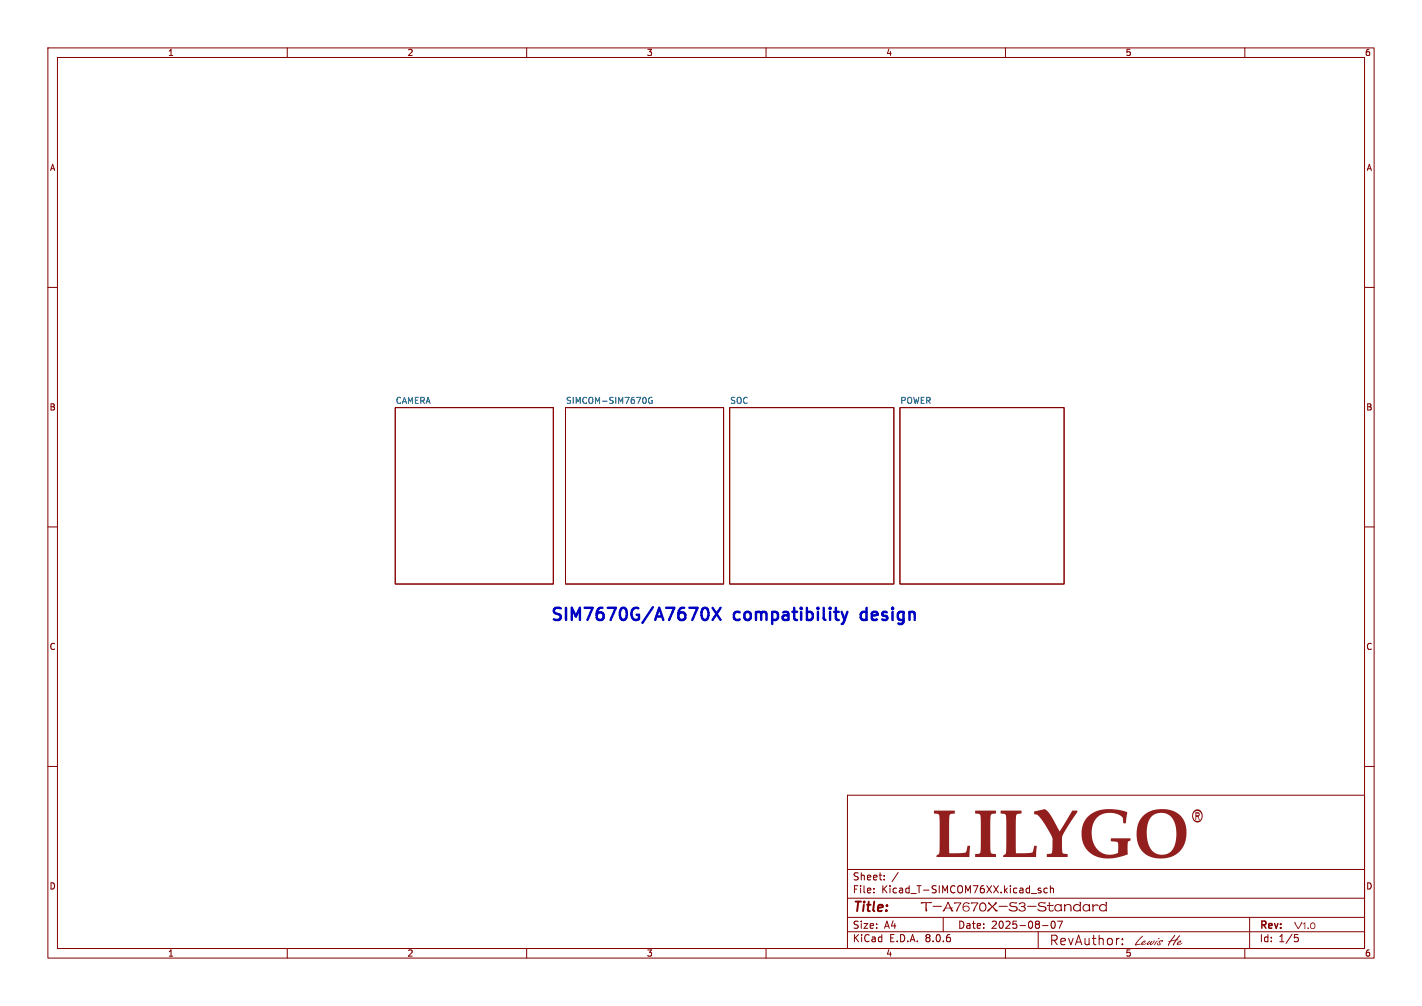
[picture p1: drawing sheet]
<svg xmlns="http://www.w3.org/2000/svg" width="297mm" height="210mm" viewBox="0 0 297 210" stroke-linecap="round" stroke-linejoin="round" font-family="sans-serif">
<g fill="none" stroke="#840000" stroke-width=".21">
<path d="M10 10h277v190h-277zM12 12h273v186h-273zM60 10v2M110 10v2M160 10v2M210 10v2M260 10v2M10 60h2M285 60h2M10 110h2M285 110h2M10 160h2"/>
<path d="M285 160h2M177 166h108v32h-108zM60 198v2M110 198v2M160 198v2M177 194.5h108M177 191.5h108M177 187.5h108M177 181.5h108M182.5 186.3v.1M182.5 185.5v.1M184.7 183.6v.1"/>
<path d="M184.7 182.8v.1M187.6 182.1l-1.3 2M197 191.5v3M210 198v2M216.8 194.5v3.6M217.7 193.2h1.2M219.7 192.4a.89 .89 0 0 0 .3 1.4 1 1 0 0 0 .2-1.4M221.9 192.3l-.7 1.5M233.6 195.9h.2M234.4 197v.2M234.4 196v.2M260 198v2"/>
<path d="M261 191.5v6.5M270.5 195.7h.4l.3 .3-.2 .5-.5 .1"/>
</g>
<path d="M249.4 169.3a1.17 1.17 0 0 1 1.5 0 1.17 1.17 0 0 1 .2 1.4 1.1 1.1 0 0 1-1.3 1 1.1 1.1 0 0 1-.8-1.4h.2a.95 .95 0 0 0 1.1 1.1 .95 .95 0 0 0 .6-1.5 .89 .89 0 0 0-1-.6 .89 .89 0 0 0-.7 1h-.2v-.4z" fill="#840000"/>
<path d="M82.5 85.1h33.1v36.8h-33.1zM118.1 85.1h33v36.8h-33zM152.4 85.1h34.3v36.8h-34.3zM188 85.1h34.2v36.8h-34.2z" fill="none" stroke="#840000" stroke-width=".21"/>
<path d="M134.9 83.2v.8M136.2 83a.58 .58 0 0 0-.8 .6 .58 .58 0 0 0 .8 .5v-.4h-.2" fill="none" stroke="#006464" stroke-width=".21"/>
<path d="M229.7 189l.7-.3 .6 .2v-.7a.5 .5 0 0 1 .2 .8v1.2l-.1 .1-.2-.2-.4 .2a.8 .8 0 0 1-1-.8h.3a.59 .59 0 0 0 .8 .6 .59 .59 0 0 0 .2-1 .59 .59 0 0 0-1 .3v.1h-.3z" fill="#840000"/>
<path d="M146.5 127.9a.93 .93 0 0 1 .6-1 .65 .65 0 0 1 .8 .5 1.31 1.31 0 0 1-.8 2 .93 .93 0 0 1-.6-.9M148.8 126.9l1.7 2.5M150.5 126.9l-1.7 2.5M175.8 127.7l.6 1.7M176.4 129.4l-.2 .6M177 127.7l-.6 1.7" fill="none" stroke="#0000c2" stroke-width=".51"/>
<text font-size="13.9" fill="#840000" x="194.6" y="181.9">LILYGO</text>
<g font-size="3.5" fill="#0000c2">
<text x="114.7" y="130.3">SIM7670G/A7670X</text>
<text x="153.3" y="130.3">compatibility</text>
<text x="180.8" y="130.3">design</text>
</g>
<text font-size="3.5" fill="#840000" x="192.3" y="191.1">T-A7670X-S3-Standard</text>
<g font-size="3.2" fill="#840000">
<text x="237.2" y="198.4">Lewis</text>
<text x="244" y="198.4">He</text>
</g>
<g font-size="2.8" fill="#840000">
<text x="178" y="190.9">Title:</text>
<text x="219.1" y="197.5">RevAuthor:</text>
</g>
<text font-size="2.5" fill="#840000" x="270.3" y="194.5">V1.0</text>
<g font-size="2.1" fill="#840000">
<text x="178" y="184">Sheet:</text>
<text x="178" y="186.7">File:</text>
<text x="184.1" y="186.7">Kicad_T-SIMCOM76XX.kicad_sch</text>
<text x="178" y="196.9">KiCad</text>
<text x="178" y="194.1">Size:</text>
<text x="184.7" y="194.1">A4</text>
<text x="185.7" y="196.9">E.D.A.</text>
<text x="193.3" y="196.9">8.0.6</text>
<text x="200" y="194.1">Date:</text>
<text x="207" y="194.1">2025-08-07</text>
<text x="263" y="194.3">Rev:</text>
<text x="263" y="196.9">Id:</text>
<text x="267.1" y="196.9">1/5</text>
</g>
<g font-size="1.8" fill="#840000">
<text x="35" y="11.9">1</text>
<text x="85" y="11.9">2</text>
<text x="135" y="11.9">3</text>
<text x="185" y="11.9">4</text>
<text x="235" y="11.9">5</text>
<text x="285" y="11.9">6</text>
<text x="10.3" y="35.9">A</text>
<text x="285.3" y="35.9">A</text>
<text x="10.3" y="85.9">B</text>
<text x="285.3" y="85.9">B</text>
<text x="10.3" y="135.9">C</text>
<text x="285.3" y="135.9">C</text>
<text x="10.3" y="185.9">D</text>
<text x="285.3" y="185.9">D</text>
<text x="35" y="199.9">1</text>
<text x="85" y="199.9">2</text>
<text x="135" y="199.9">3</text>
<text x="185" y="199.9">4</text>
<text x="235" y="199.9">5</text>
<text x="285" y="199.9">6</text>
</g>
<g font-size="1.8" fill="#006464">
<text x="82.5" y="84.4">CAMERA</text>
<text x="118.1" y="84.4">SIMCOM-SIM7670G</text>
<text x="152.4" y="84.4">SOC</text>
<text x="188" y="84.4">POWER</text>
</g>
</svg>
